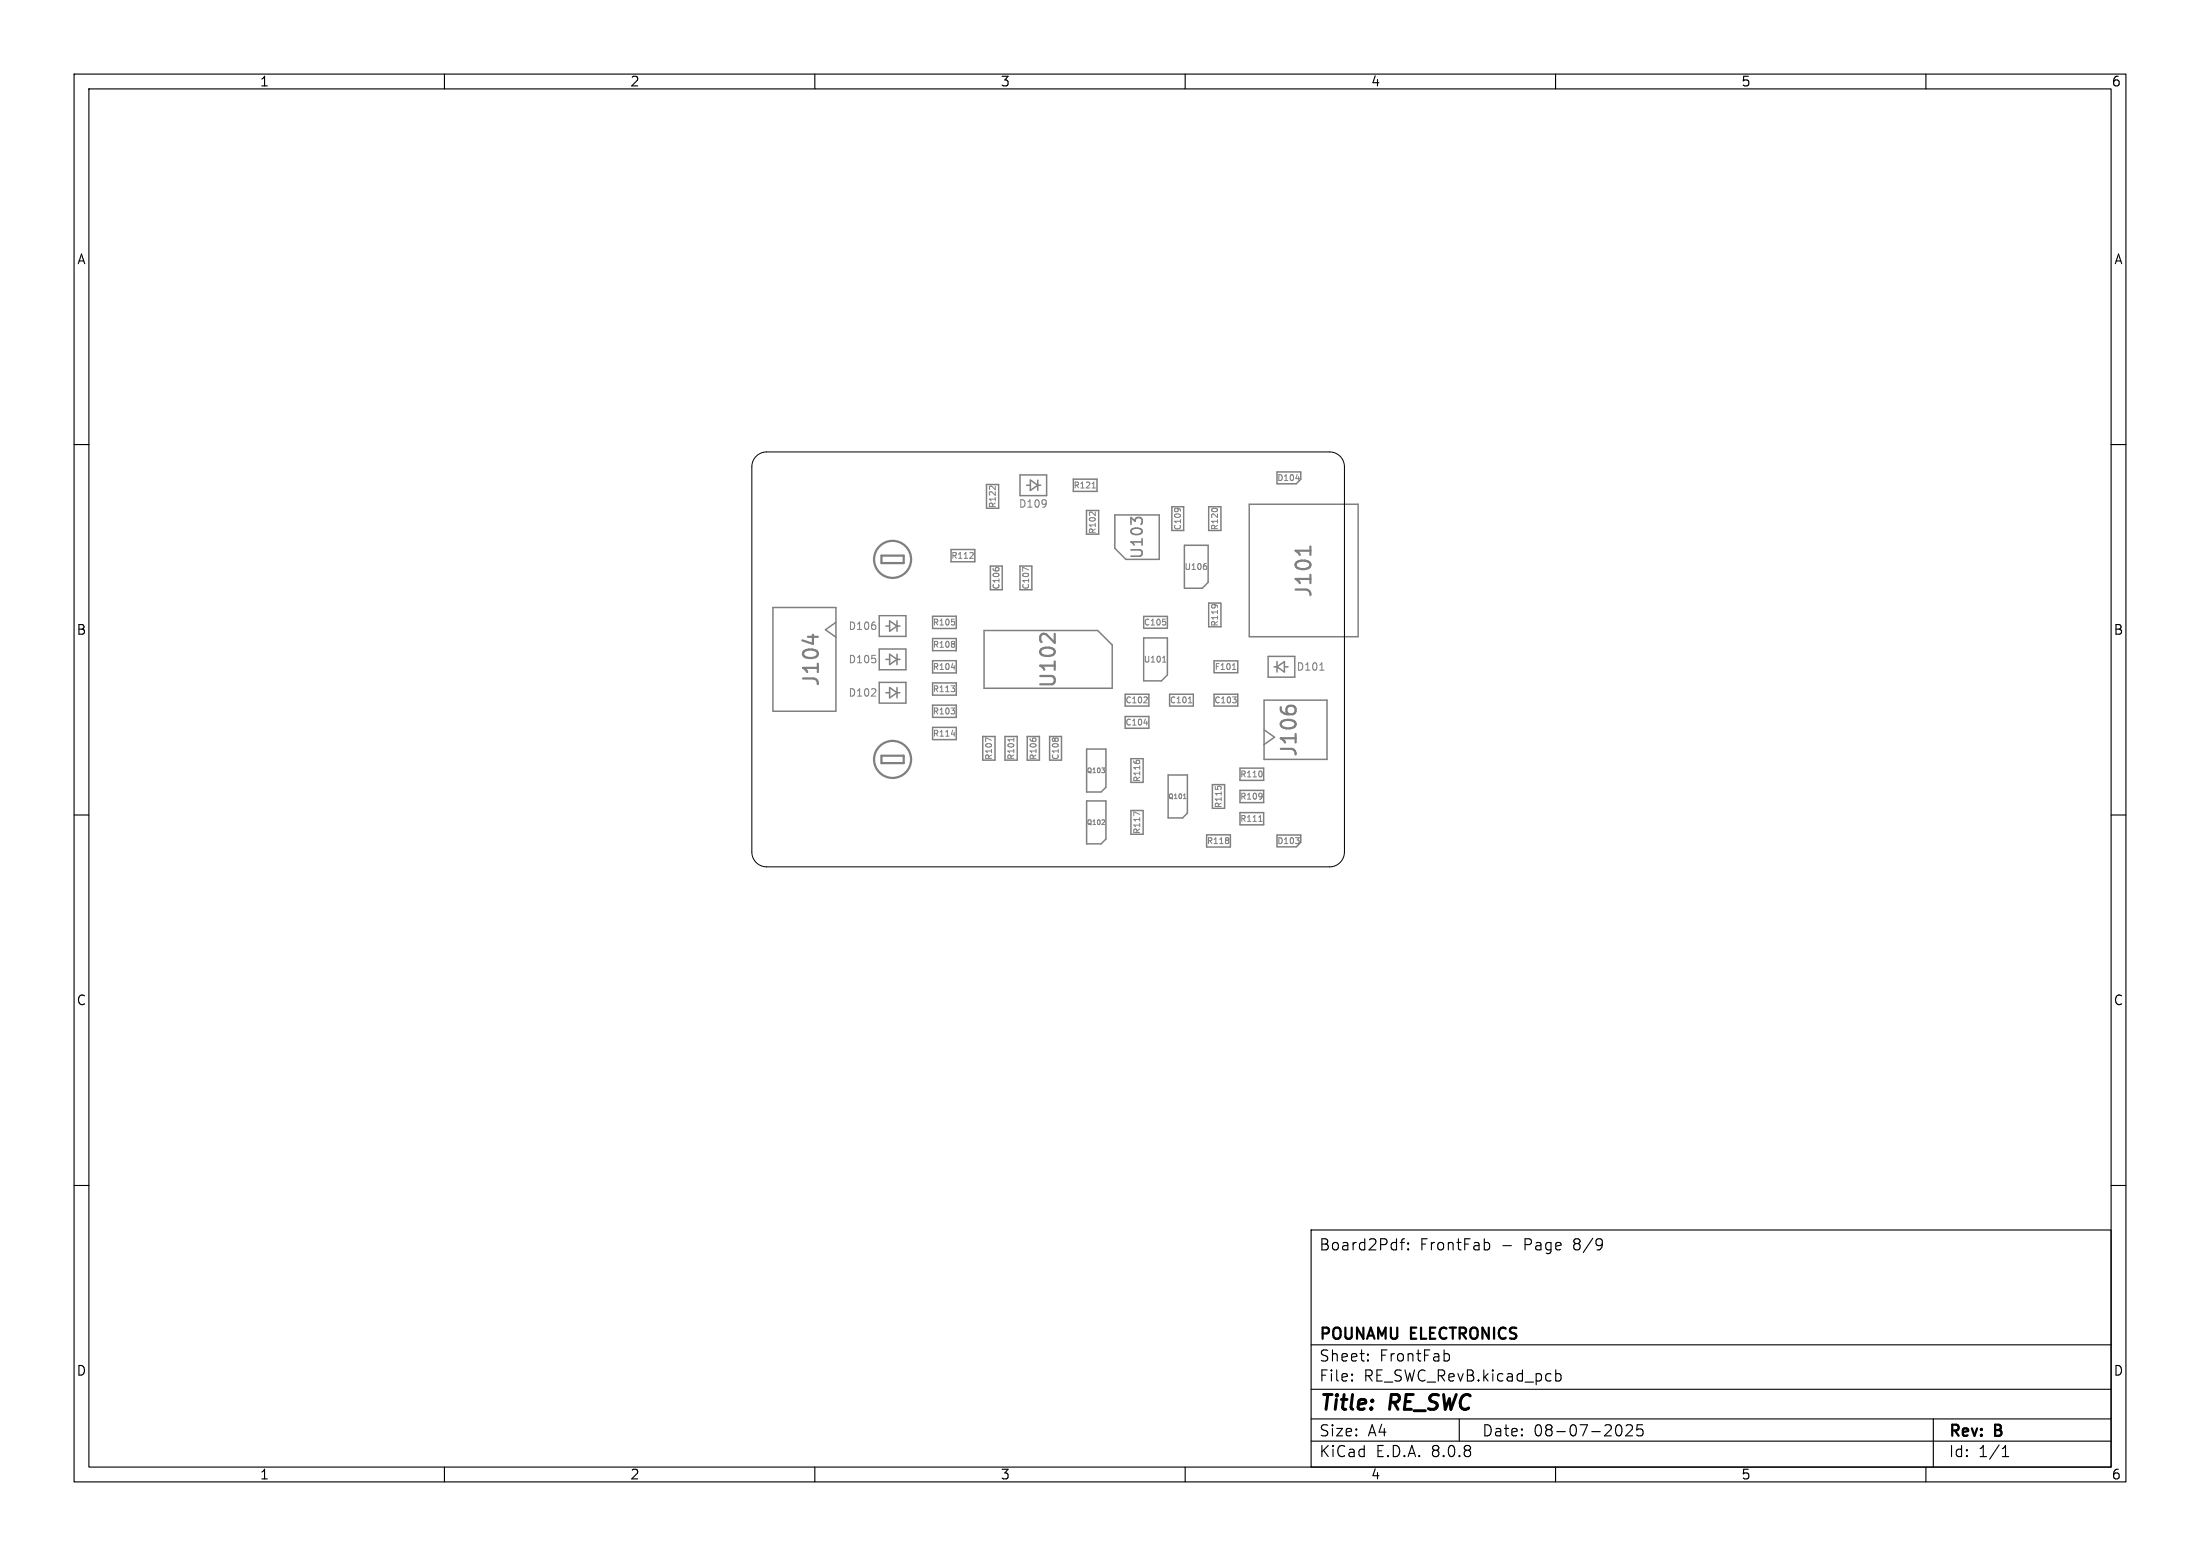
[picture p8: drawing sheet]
<svg xmlns="http://www.w3.org/2000/svg" width="297mm" height="210mm" viewBox="0 0 297 210" stroke-linecap="round" stroke-linejoin="round" font-family="sans-serif">
<g fill="none" stroke="#000" stroke-width=".15">
<path d="M10 10h277v190h-277zM12 12h273v186h-273zM60 10v2M110 10v2M160 10v2M210 10v2M260 10v2M10 60h2M285 60h2M10 110h2M285 110h2M10 160h2"/>
<path d="M285 160h2M177 166h108v32h-108zM189 167.7h.6M189.6 167.2l-.3 .1-.1 .1v1.3M190.1 168.6h.1l-.1 .1M190.1 168.6h-.1l.1 .1M190.1 167.8v.1M190.1 168.6v.1M190.1 167.8h.1l-.1 .1M190.1 167.8h-.1l.1 .1M200.5 167.7h.3l.3 .3-.1 .6-.2 .1h-.3M216.2 167.3a1.26 1.26 0 0 1-.1 1.3"/>
<path d="M216.3 167.8l-.1 .3M60 198v2M110 198v2M160 198v2M177 194.5h108M177 191.5h108M177 187.5h108M177 181.5h108M182.5 186.3h.1l-.1 .1M182.5 186.3v.1M182.5 185.5v.1M182.5 185.5h.1l-.1 .1"/>
<path d="M184.7 183.6v.1M184.7 183.6h-.1l.1 .1M184.7 182.8v.1M184.7 182.8h-.1l.1 .1M195.1 182.7h.3l.3 .3-.1 .6-.2 .1h-.3M197 191.5v3M210 198v2M210 184.9v1.5M210 185.5l.5-.1 .2 .3v.4l-.1 .2-.1 .1-.5-.1M218.3 192.4a.36 .36 0 0 1 .6 .2 .77 .77 0 0 1-.4 1.2l-.2-.1M219.5 192.4l.2-.1 .5 .1a.41 .41 0 0 1 .1 .5l-.8 .9h.9M221.7 192.3h-.7v.7l.2-.1h.5l.1 .3-.1 .5-.2 .1h-.3l-.2-.1"/>
<path d="M260 198v2M261 191.5v6.5M270.3 196.6h.9M270.3 195.5l.4-.4v1.5"/>
</g>
<g fill="none" stroke="#7f7f7f" stroke-width=".14">
<path d="M130.9 75.4h.5M131.4 74.6v.3M133.6 65.6h.3M134.4 65.6v.5M134.4 76.6h.4M138.9 76.9l-.8-.3v.5M147.1 69.1h.3M147.4 65.9h.5M147.9 69.1v.5M158.6 68.6h.6M158.9 68.6h.1M162.8 76.4l.1 .1-.1 .3"/>
<path d="M163.7 68.6h.5M174.9 64.6h.5M117.6 94h.6M118.2 93v.4M128.4 95.6h.5l-.3 .3M128.4 92.6h.5l-.3 .3M128.4 90.1h.5M128.4 99.1h.5M128.9 86.6v.2M128.9 83.9v.4M128.9 87v.3M128.9 92.9v.4"/>
<path d="M128.9 95.9v.4M133.9 99.9l-.8-.3v.5M136.9 99.6v.5M139.4 99.6h.4M142.1 99.6h.2M142.5 99.6h.3M154.4 94.9h.5M154.4 97.6h.5M154.9 94.1v.3M157 89.4h.4M157.1 88.7l.1-.1v.8M157.4 83.9v.4"/>
<path d="M160.4 94.9h.5M163.6 81.6h.6M163.9 81.6h.1M166.4 90.4h.4M166.4 94.1h.5l-.3 .3M166.9 94.4v.4M178.2 90.5h.5M148.7 111.3h.4M148.7 103.6h.4l-.2 .3M149.1 110.7v.2M149.1 104v.2M153.4 102.6h.4"/>
<path d="M153.9 109.9l-.8-.3v.5M159.8 107.8h.3M164.4 106.1h.4M165.9 113.1v.2M165.9 113.5v.3M169.9 110.9h.5M170.4 107.1v.6M170.4 104.2v.5M170.4 107.4v.1M174.9 113.1h.5l-.3 .3M175.4 113.4v.4"/>
</g>
<g fill="none" stroke="#7f7f7f" stroke-width=".3">
<path d="M119 75h3v1h-3zM176.9 73.8v1.1M176.9 74.3h-2l.3 .2M109.7 85.7v1.2M142.4 85.5v1.3l-1.1-1.2a.53 .53 0 0 0-.9 .3M172.9 95.4v.4M173.7 95.6l.4-.3h.4l.4 .3M119 102h3v1h-3z"/>
<circle cx="120.5" cy="75.5" r="2.5"/>
<circle cx="120.5" cy="102.5" r="2.5"/>
</g>
<path d="M153.3 70.4l-.6-.5v.9M153.3 70l.2-.1h.4l.2 .1" fill="none" stroke="#7f7f7f" stroke-width=".22"/>
<g fill="none" stroke="#7f7f7f" stroke-width=".2">
<path d="M128.4 74.2h3.2v1.6h-3.2zM133.2 65.4h1.6v3.2h-1.6zM133.7 76.4h1.6v3.2h-1.6zM137.7 76.4h1.6v3.2h-1.6zM137.7 64.1h3.6v2.8h-3.6zM138.6 65.5h.5M139.1 64.8l1 .7-1 .7zM140.1 65.5h.4M140.1 64.8v1.4M144.9 64.7h3.2v1.6h-3.2zM146.7 68.9h1.6v3.2h-1.6zM150.5 69.5h6v6h-4.5l-1.5-1.5z"/>
<path d="M158.2 68.4h1.6v3.2h-1.6zM159.9 73.6h3.2v5l-.8 .8h-2.4zM163.2 68.4h1.6v3.2h-1.6zM168.6 68.1h14.7v17.8h-14.7zM172.4 63.7h3.2v1l-.6 .6h-2.6zM104.3 82h8.5v14h-8.5zM112.8 84l-1.4 1 1.4 1M118.7 83.1h3.6v2.8h-3.6zM118.7 87.6h3.6v2.8h-3.6zM118.7 92.1h3.6v2.8h-3.6zM119.6 84.5h.5M119.6 93.5h.5"/>
<path d="M119.6 89h.5M120.1 83.8l1 .7-1 .7zM120.1 88.3l1 .7-1 .7zM120.1 92.8l1 .7-1 .7zM121.1 84.5h.4M121.1 83.8v1.4M121.1 88.3v1.4M121.1 92.8v1.4M121.1 93.5h.4M121.1 89h.4M125.9 86.2h3.2v1.6h-3.2zM125.9 83.2h3.2v1.6h-3.2z"/>
<path d="M125.9 89.2h3.2v1.6h-3.2zM125.9 92.2h3.2v1.6h-3.2zM125.9 95.2h3.2v1.6h-3.2zM125.9 98.2h3.2v1.6h-3.2zM132.7 99.4h1.6v3.2h-1.6zM132.8 85.1h15.4l1.9 1.9v5.9h-17.3zM135.7 99.4h1.6v3.2h-1.6zM138.7 99.4h1.6v3.2h-1.6zM141.7 99.4h1.6v3.2h-1.6zM151.9 96.7h3.2v1.6h-3.2zM151.9 93.7h3.2v1.6h-3.2zM154.4 86.1h3.2v5l-.8 .8h-2.4z"/>
<path d="M154.4 83.2h3.2v1.6h-3.2zM157.9 93.7h3.2v1.6h-3.2zM163.2 81.4h1.6v3.2h-1.6zM163.9 89.2h3.2v1.6h-3.2zM163.9 93.7h3.2v1.6h-3.2zM170.6 94.5h8.5v8h-8.5zM170.6 98.5l1.5 1-1.5 1M171.2 88.6h3.6v2.8h-3.6zM172 90h.4M172.4 89.3v1.4M172.4 90l1-.7v1.4zM173.4 90h.5"/>
<path d="M146.7 108.1h2.6v5.1l-.7 .7h-1.9zM146.7 101.1h2.6v5.1l-.7 .7h-1.9zM152.7 109.4h1.6v3.2h-1.6zM152.7 102.4h1.6v3.2h-1.6zM157.7 104.6h2.6v5.1l-.7 .7h-1.9zM162.9 112.7h3.2v1.6h-3.2zM163.7 105.9h1.6v3.2h-1.6zM167.4 106.7h3.2v1.6h-3.2zM167.4 103.7h3.2v1.6h-3.2zM167.4 109.7h3.2v1.6h-3.2zM172.4 112.7h3.2v1l-.6 .6h-2.6z"/>
</g>
<path d="M102.1 61.6a2 2 0 0 1 1.4-.6h76a2 2 0 0 1 2 2v52a2 2 0 0 1-2 2h-76a2 2 0 0 1-2-2v-52a2 2 0 0 1 .6-1.4z" fill="none" stroke="#000" stroke-width=".14"/>
<g font-size="2.8" fill="#7f7f7f">
<text x="177.4" y="80.9" transform="rotate(-90 177.4 80.9)">J101</text>
<text x="110.9" y="92.9" transform="rotate(-90 110.9 92.9)">J104</text>
<text x="175.4" y="102.4" transform="rotate(-90 175.4 102.4)">J106</text>
</g>
<g font-size="2.8">
<text x="178" y="190.9">Title:</text>
<text x="187.7" y="190.9">RE_SWC</text>
</g>
<text font-size="2.7" fill="#7f7f7f" x="142.9" y="93.1" transform="rotate(-90 142.9 93.1)">U102</text>
<text font-size="2.1" fill="#7f7f7f" x="154.6" y="75.6" transform="rotate(-90 154.6 75.6)">U103</text>
<g font-size="2.1">
<text x="178" y="169">Board2Pdf:</text>
<text x="191.7" y="169">FrontFab</text>
<text x="202.7" y="169">-</text>
<text x="205.9" y="169">Page</text>
<text x="212.7" y="169">8/9</text>
<text x="178" y="184">Sheet:</text>
<text x="178" y="181.2">POUNAMU</text>
<text x="186.2" y="184">FrontFab</text>
<text x="190.5" y="181.2">ELECTRONICS</text>
<text x="178" y="186.7">File:</text>
<text x="184.1" y="186.7">RE_SWC_RevB.kicad_pcb</text>
<text x="178" y="196.9">KiCad</text>
<text x="178" y="194.1">Size:</text>
<text x="184.7" y="194.1">A4</text>
<text x="185.7" y="196.9">E.D.A.</text>
<text x="193.3" y="196.9">8.0.8</text>
<text x="200" y="194.1">Date:</text>
<text x="207" y="194.1">08-07-2025</text>
<text x="263" y="194.3">Rev:</text>
<text x="263" y="196.9">Id:</text>
<text x="267.1" y="196.9">1/1</text>
<text x="269.4" y="194.3">B</text>
</g>
<g font-size="1.8">
<text x="35" y="11.9">1</text>
<text x="85" y="11.9">2</text>
<text x="135" y="11.9">3</text>
<text x="185" y="11.9">4</text>
<text x="235" y="11.9">5</text>
<text x="285" y="11.9">6</text>
<text x="10.3" y="35.9">A</text>
<text x="285.4" y="35.9">A</text>
<text x="10.3" y="85.9">B</text>
<text x="285.3" y="85.9">B</text>
<text x="10.3" y="135.9">C</text>
<text x="285.3" y="135.9">C</text>
<text x="10.3" y="185.9">D</text>
<text x="285.3" y="185.9">D</text>
<text x="35" y="199.9">1</text>
<text x="85" y="199.9">2</text>
<text x="135" y="199.9">3</text>
<text x="185" y="199.9">4</text>
<text x="235" y="199.9">5</text>
<text x="285" y="199.9">6</text>
</g>
<g font-size="1.4" fill="#7f7f7f">
<text x="137.5" y="68.7">D109</text>
<text x="114.5" y="85.2">D106</text>
<text x="114.5" y="89.7">D105</text>
<text x="114.5" y="94.2">D102</text>
<text x="175" y="90.7">D101</text>
</g>
<g font-size="1.1" fill="#7f7f7f">
<text x="172.4" y="65.1">D104</text>
<text x="134.6" y="68.6" transform="rotate(-90 134.6 68.6)">R122</text>
<text x="144.9" y="66.1">R121</text>
<text x="159.6" y="71.6" transform="rotate(-90 159.6 71.6)">C109</text>
<text x="164.6" y="71.6" transform="rotate(-90 164.6 71.6)">R120</text>
<text x="128.4" y="75.6">R112</text>
<text x="148.1" y="72.1" transform="rotate(-90 148.1 72.1)">R102</text>
<text x="159.8" y="77.1">U106</text>
<text x="135.1" y="79.6" transform="rotate(-90 135.1 79.6)">C106</text>
<text x="139.1" y="79.6" transform="rotate(-90 139.1 79.6)">C107</text>
<text x="125.9" y="87.6">R108</text>
<text x="125.9" y="84.6">R105</text>
<text x="154.3" y="89.6">U101</text>
<text x="154.4" y="84.6">C105</text>
<text x="164.6" y="84.6" transform="rotate(-90 164.6 84.6)">R119</text>
<text x="125.9" y="93.6">R113</text>
<text x="125.9" y="90.6">R104</text>
<text x="151.9" y="95.1">C102</text>
<text x="157.9" y="95.1">C101</text>
<text x="163.9" y="95.1">C103</text>
<text x="163.9" y="90.6">F101</text>
<text x="125.9" y="96.6">R103</text>
<text x="125.9" y="99.6">R114</text>
<text x="151.9" y="98.1">C104</text>
<text x="134.1" y="102.6" transform="rotate(-90 134.1 102.6)">R107</text>
<text x="137.1" y="102.6" transform="rotate(-90 137.1 102.6)">R101</text>
<text x="140.1" y="102.6" transform="rotate(-90 140.1 102.6)">R106</text>
<text x="143.1" y="102.6" transform="rotate(-90 143.1 102.6)">C108</text>
<text x="154.1" y="105.6" transform="rotate(-90 154.1 105.6)">R116</text>
<text x="167.4" y="105.1">R110</text>
<text x="154.1" y="112.6" transform="rotate(-90 154.1 112.6)">R117</text>
<text x="165.1" y="109.1" transform="rotate(-90 165.1 109.1)">R115</text>
<text x="167.4" y="108.1">R109</text>
<text x="167.4" y="111.1">R111</text>
<text x="162.9" y="114.1">R118</text>
<text x="172.4" y="114.1">D103</text>
</g>
<g font-size=".9" fill="#7f7f7f">
<text x="146.7" y="104.5">Q103</text>
<text x="157.7" y="108">Q101</text>
<text x="146.7" y="111.5">Q102</text>
</g>
</svg>
